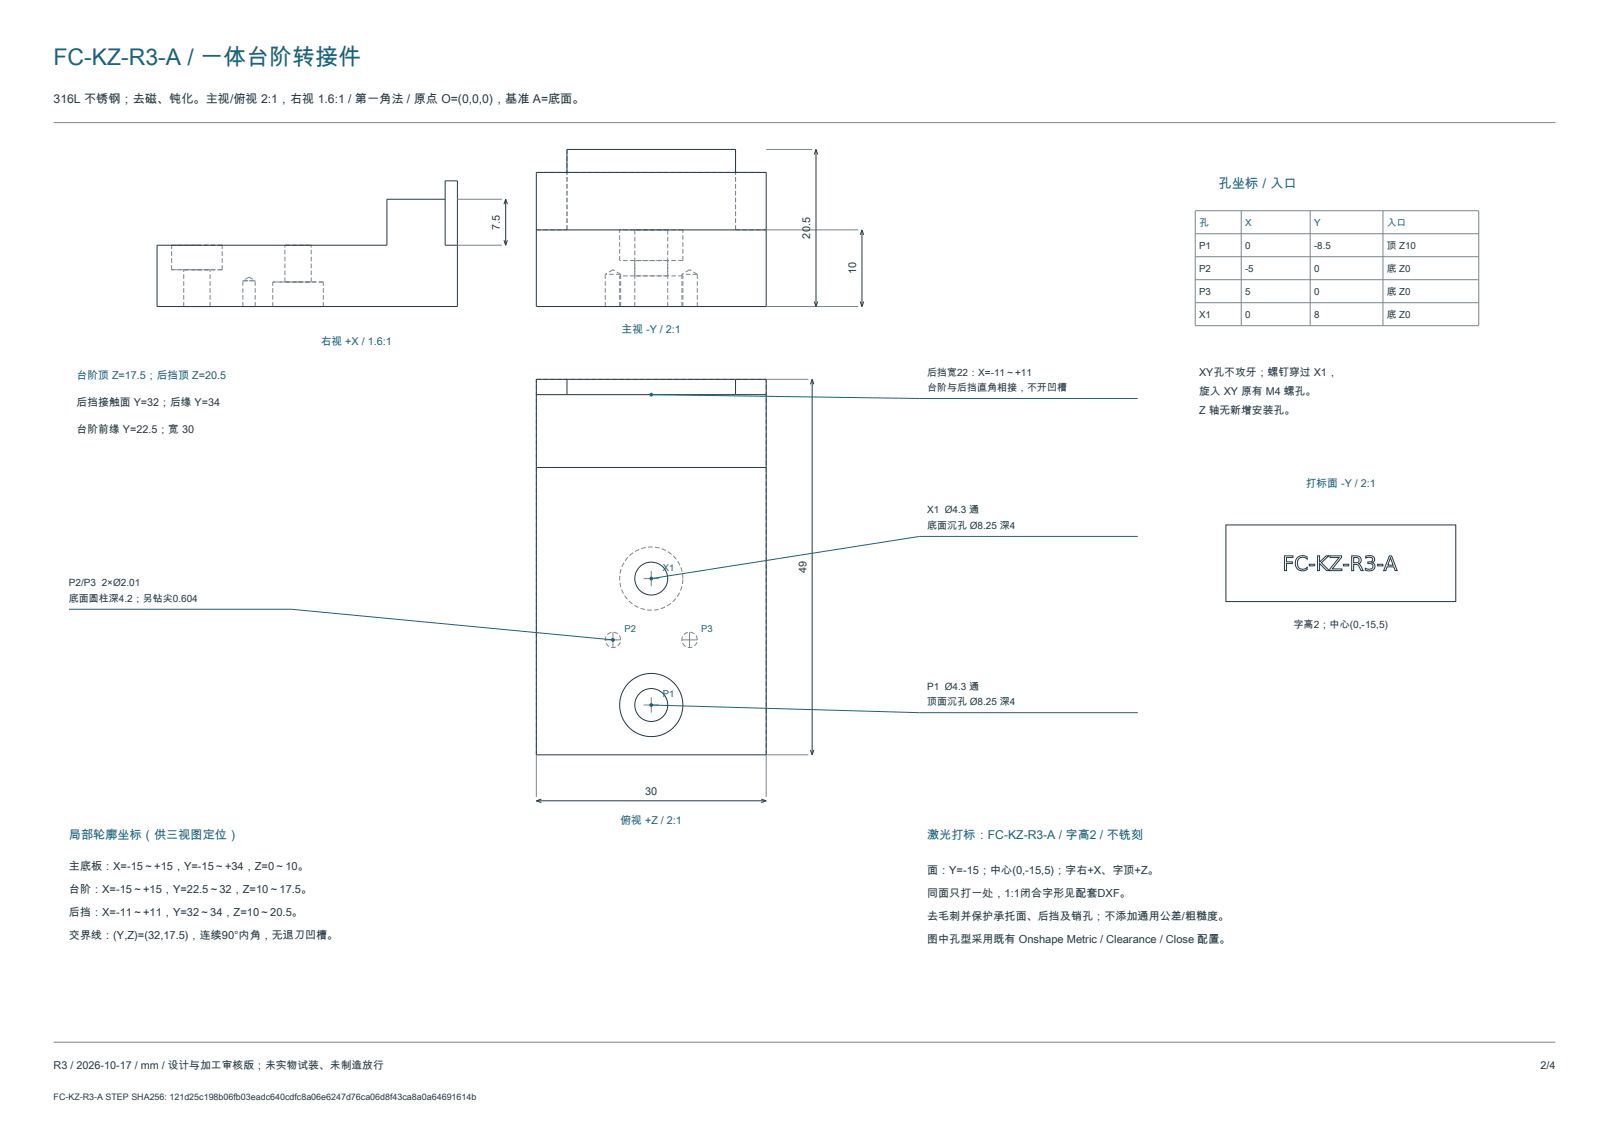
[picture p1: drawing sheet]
<svg xmlns="http://www.w3.org/2000/svg" width="420mm" height="297mm" viewBox="0 0 420 297" stroke-linecap="round" stroke-linejoin="round" font-family="sans-serif">
<g fill="none" stroke="#7a858d" stroke-width=".26">
<path d="M14 32h392M200 39h12M119.4 52h11.6M119.4 64h11.6M200 60h24M200 99h11M200 80h24M168 151h4M170 149v4M158 167h4M160 165v4M178 167h4"/>
<path d="M180 165v4M140 197v11M168 184h4M170 182v4M211 197h-11v11M14 272h392"/>
</g>
<g fill="none" stroke="#7a858d" stroke-width=".26" stroke-dasharray="1.2 .6" stroke-linecap="butt">
<path d="M140 45h8M148 45h44M192 45h8M44.8 64h6.6M44.8 70.4h6.6M44.8 70.4v-6.4M48 70.4h3.4M51.4 64h6.6M51.4 70.4h3.4M51.4 70.4h6.6M54.8 70.4h-6.8M58 64h-13.2"/>
<path d="M58 70.4h-13.2M58 70.4v-6.4M63.4 73.3h1.6M65 73.3h1.6M65 72.3l-1.6 1M65 72.3l1.6 1M66.6 73.3h-3.2M71.2 73.6h6.6M74.4 64h3.4M74.4 73.6h3.4M74.4 73.6v-9.6M77.8 64h3.4"/>
<path d="M77.8 73.6h6.6M77.8 73.6h3.4M81.2 64h-6.8M81.2 73.6h-6.8M81.2 73.6v-9.6M84.4 73.6h-13.2M140 60h8M148 60v-15M148 60v-21M160 70.4l-2 1.2M161.7 68v-8M162 71.6h-4"/>
<path d="M162 71.6l-2-1.2M165.7 72v-12M174.3 60h-8.6M174.3 68h-8.6M174.3 72v-12M174.3 72h-8.6M178.3 60h-16.6M178.3 72h-16.6M178.3 68v-8M178.3 68h-16.6M180 70.4l-2 1.2M182 71.6h-4"/>
<path d="M182 71.6l-2-1.2M192 60v-21M192 60h8M192 60v-15M48 80h3.4M48 80v-9.6M51.4 80h3.4M54.8 80h-6.8M54.8 80v-9.6M63.4 80h1.6M63.4 80v-6.7M65 80h1.6"/>
<path d="M66.6 80h-3.2M66.6 80v-6.7M71.2 80h6.6M71.2 80v-6.4M77.8 80h6.6M84.4 80h-13.2M84.4 80v-6.4M140 99h60M158 80v-8.4M161.7 80v-8M162 80h-4M162 80v-8.4"/>
<path d="M165.7 80v-12M174.3 80h-8.6M174.3 80v-12M178 80v-8.4M178.3 80h-16.6M178.3 80v-8M182 80h-4M182 80v-8.4M178.3 151a8.3 8.3 0 0 0-12.2-7.3 8.3 8.3 0 0 0-.7 14.2 8.3 8.3 0 0 0 12.8-6.1l.1-.8M162 167a2.01 2.01 0 0 0-2.9-1.8 2.01 2.01 0 0 0-.3 3.4 2.01 2.01 0 0 0 3.2-1.2v-.4M182 167a2.01 2.01 0 0 0-2.9-1.8 2.01 2.01 0 0 0-.3 3.4 2.01 2.01 0 0 0 3.2-1.2v-.4M140 197v-98"/>
<path d="M200 197v-98"/>
</g>
<g fill="none" stroke="#253943" stroke-width=".26">
<path d="M213 39v41M213 39l.4 1.3M213 39l-.5 1.3M116.2 52h-15.2v12h-60v16h78.4v-32.8h-3.2v16.8h3.2M132 52v12M132 52l.4 1.3M132 52l-.5 1.3M140 45h60v35h-60zM148 45v-6h44v6M131.5 62.7l.5 1.3M132.4 62.7l-.4 1.3M140 60h60"/>
<path d="M212.5 78.7l.5 1.3M213.4 78.7l-.4 1.3M224.6 78.7l.4 1.3M225 60v20M225 60l.5 1.3M225 60l-.4 1.3M225.5 78.7l-.5 1.3M140 99h60v98h-60zM148 99v4M192 99v4M212 99v98M212 99l.5 1.3"/>
<path d="M212 99l-.4 1.3M140 103h60M140 122h60M211.6 195.7l.4 1.3M212.5 195.7l-.5 1.3M140 209h60M140 209l1.3 .5M141.3 208.6l-1.3 .4M198.7 208.6l1.3 .4M200 209l-1.3 .5"/>
<circle cx="170" cy="151" r="4.3"/>
<circle cx="170" cy="184" r="4.3"/>
<circle cx="170" cy="184" r="8.2"/>
</g>
<path d="M170 184l70 2h57" fill="none" stroke="#19637c" stroke-width=".26"/>
<circle cx="170" cy="184" r=".5" fill="#19637c"/>
<path d="M297 140h-57l-70 11" fill="none" stroke="#19637c" stroke-width=".26"/>
<circle cx="170" cy="151" r=".5" fill="#19637c"/>
<path d="M18 159h58l84 8" fill="none" stroke="#19637c" stroke-width=".26"/>
<circle cx="160" cy="167" r=".5" fill="#19637c"/>
<path d="M170 103l70 1h57" fill="none" stroke="#19637c" stroke-width=".26"/>
<circle cx="170" cy="103" r=".5" fill="#19637c"/>
<path d="M312 55h74v30h-74zM324 55v30M342 55v30M361 55v30M312 61h74M312 67h74M312 73h74M312 79h74" fill="none" stroke="#7a858d" stroke-width=".26"/>
<g fill="none" stroke="#253943" stroke-width=".26">
<path d="M320 137h60v20h-60zM335.3 145.1h2.2v.4h-1.7v1.1h1.5v.5h-1.5v1.8h-.5zM338.6 145.5a2.13 2.13 0 0 1 2.6-.1v.5a1.53 1.53 0 0 0-2-.2 1.53 1.53 0 0 0-.5 2 1.49 1.49 0 0 0 2.5 .4v.5a2.03 2.03 0 0 1-2.7-.3 2.03 2.03 0 0 1 .1-2.8zM341.8 147.3h1.3v.4h-1.3zM343.9 145.1h.5v1.6l1.8-1.6h.6l-1.9 1.8 2.1 2h-.7l-1.9-1.8v1.8h-.5zM347.2 145.1h3v.4l-2.4 3h2.5v.4h-3.2v-.4l2.5-3h-2.4zM350.7 147.3h1.4v.4h-1.4zM352.8 145.1h1.2a1.08 1.08 0 0 1 1.3 .7 1.08 1.08 0 0 1-.6 1.3l.4 .5 .7 1.3h-.5a2.15 2.15 0 0 0-1.1-1.6h-.8v1.6h-.6zM353.4 145.5h.6a.69 .69 0 0 1 .8 .7 .69 .69 0 0 1-.8 .7h-.6zM356.5 145.2l.3-.1a1.33 1.33 0 0 1 2 1.2l-.7 .5a1.13 1.13 0 0 1 .8 1.5 1.13 1.13 0 0 1-1.5 .7l-1-.2v-.5l.2 .1a1.06 1.06 0 0 0 1.2 .1 1.06 1.06 0 0 0 .5-1 1.17 1.17 0 0 0-1.2-.4v-.4h.4a.63 .63 0 0 0 .8-.7 .63 .63 0 0 0-.8-.6l-1 .2zM359.6 147.3h1.4v.4h-1.4zM362.7 145.1h.5l1.5 3.8h-.5l-.4-1h-1.7l-.4 1h-.5z"/>
<path d="M363 145.6l.7 1.9h-1.5z"/>
</g>
<text font-size="6" fill="#19637c" x="14" y="17">FC-KZ-R3-A / 一体台阶转接件</text>
<text font-size="3.5" fill="#19637c" x="318" y="49">孔坐标 / 入口</text>
<text font-size="3.2" fill="#253943" x="14" y="27">316L 不锈钢；去磁、钝化。主视/俯视 2:1，右视 1.6:1 / 第一角法 / 原点 O=(0,0,0)，基准 A=底面。</text>
<g font-size="3.2" fill="#19637c">
<text x="18" y="219">局部轮廓坐标（供三视图定位）</text>
<text x="242" y="219">激光打标：FC-KZ-R3-A / 字高2 / 不铣刻</text>
</g>
<g font-size="2.9" fill="#253943">
<text x="18" y="227">主底板：X=-15～+15，Y=-15～+34，Z=0～10。</text>
<text x="242" y="228">面：Y=-15；中心(0,-15,5)；字右+X、字顶+Z。</text>
<text x="18" y="233">台阶：X=-15～+15，Y=22.5～32，Z=10～17.5。</text>
<text x="242" y="234">同面只打一处，1:1闭合字形见配套DXF。</text>
<text x="18" y="239">后挡：X=-11～+11，Y=32～34，Z=10～20.5。</text>
<text x="18" y="245">交界线：(Y,Z)=(32,17.5)，连续90°内角，无退刀凹槽。</text>
<text x="242" y="240">去毛刺并保护承托面、后挡及销孔；不添加通用公差/粗糙度。</text>
<text x="242" y="246">图中孔型采用既有 Onshape Metric / Clearance / Close 配置。</text>
</g>
<g font-size="2.8" fill="#253943">
<text x="130.5" y="60" transform="rotate(-90 130.5 60)">7.5</text>
<text x="211.5" y="62.2" transform="rotate(-90 211.5 62.2)">20.5</text>
<text x="223.5" y="71.6" transform="rotate(-90 223.5 71.6)">10</text>
<text x="313" y="98">XY孔不攻牙；螺钉穿过 X1，</text>
<text x="20" y="106">后挡接触面 Y=32；后缘 Y=34</text>
<text x="313" y="103">旋入 XY 原有 M4 螺孔。</text>
<text x="20" y="113">台阶前缘 Y=22.5；宽 30</text>
<text x="313" y="108">Z 轴无新增安装孔。</text>
<text x="210.5" y="149.6" transform="rotate(-90 210.5 149.6)">49</text>
<text x="168.4" y="207.5">30</text>
<text x="14" y="279">R3 / 2026-10-17 / mm / 设计与加工审核版；未实物试装、未制造放行</text>
<text x="402.1" y="279">2/4</text>
</g>
<g font-size="2.8" fill="#19637c">
<text x="83.7" y="90">右视 +X / 1.6:1</text>
<text x="162.2" y="87">主视 -Y / 2:1</text>
<text x="20" y="99">台阶顶 Z=17.5；后挡顶 Z=20.5</text>
<text x="340.8" y="127">打标面 -Y / 2:1</text>
<text x="162" y="215">俯视 +Z / 2:1</text>
</g>
<g font-size="2.6" fill="#253943">
<text x="242" y="98">后挡宽22：X=-11～+11</text>
<text x="242" y="102">台阶与后挡直角相接，不开凹槽</text>
<text x="242" y="134">X1 Ø4.3 通</text>
<text x="242" y="138">底面沉孔 Ø8.25 深4</text>
<text x="18" y="153">P2/P3 2×Ø2.01</text>
<text x="18" y="157">底面圆柱深4.2；另钻尖0.604</text>
<text x="337.6" y="164">字高2；中心(0,-15,5)</text>
<text x="242" y="180">P1 Ø4.3 通</text>
<text x="242" y="184">顶面沉孔 Ø8.25 深4</text>
</g>
<g font-size="2.5" fill="#19637c">
<text x="313" y="59">孔</text>
<text x="325" y="59">X</text>
<text x="343" y="59">Y</text>
<text x="362" y="59">入口</text>
<text x="173" y="149">X1</text>
<text x="163" y="165">P2</text>
<text x="183" y="165">P3</text>
<text x="173" y="182">P1</text>
</g>
<g font-size="2.5" fill="#253943">
<text x="313" y="65">P1</text>
<text x="325" y="65">0</text>
<text x="343" y="65">-8.5</text>
<text x="362" y="65">顶 Z10</text>
<text x="313" y="71">P2</text>
<text x="325" y="71">-5</text>
<text x="343" y="71">0</text>
<text x="362" y="71">底 Z0</text>
<text x="313" y="77">P3</text>
<text x="325" y="77">5</text>
<text x="343" y="77">0</text>
<text x="362" y="77">底 Z0</text>
<text x="313" y="83">X1</text>
<text x="325" y="83">0</text>
<text x="343" y="83">8</text>
<text x="362" y="83">底 Z0</text>
</g>
<text font-size="2.3" fill="#253943" x="14" y="287">FC-KZ-R3-A STEP SHA256: 121d25c198b06fb03eadc640cdfc8a06e6247d76ca06d8f43ca8a0a64691614b</text>
</svg>
